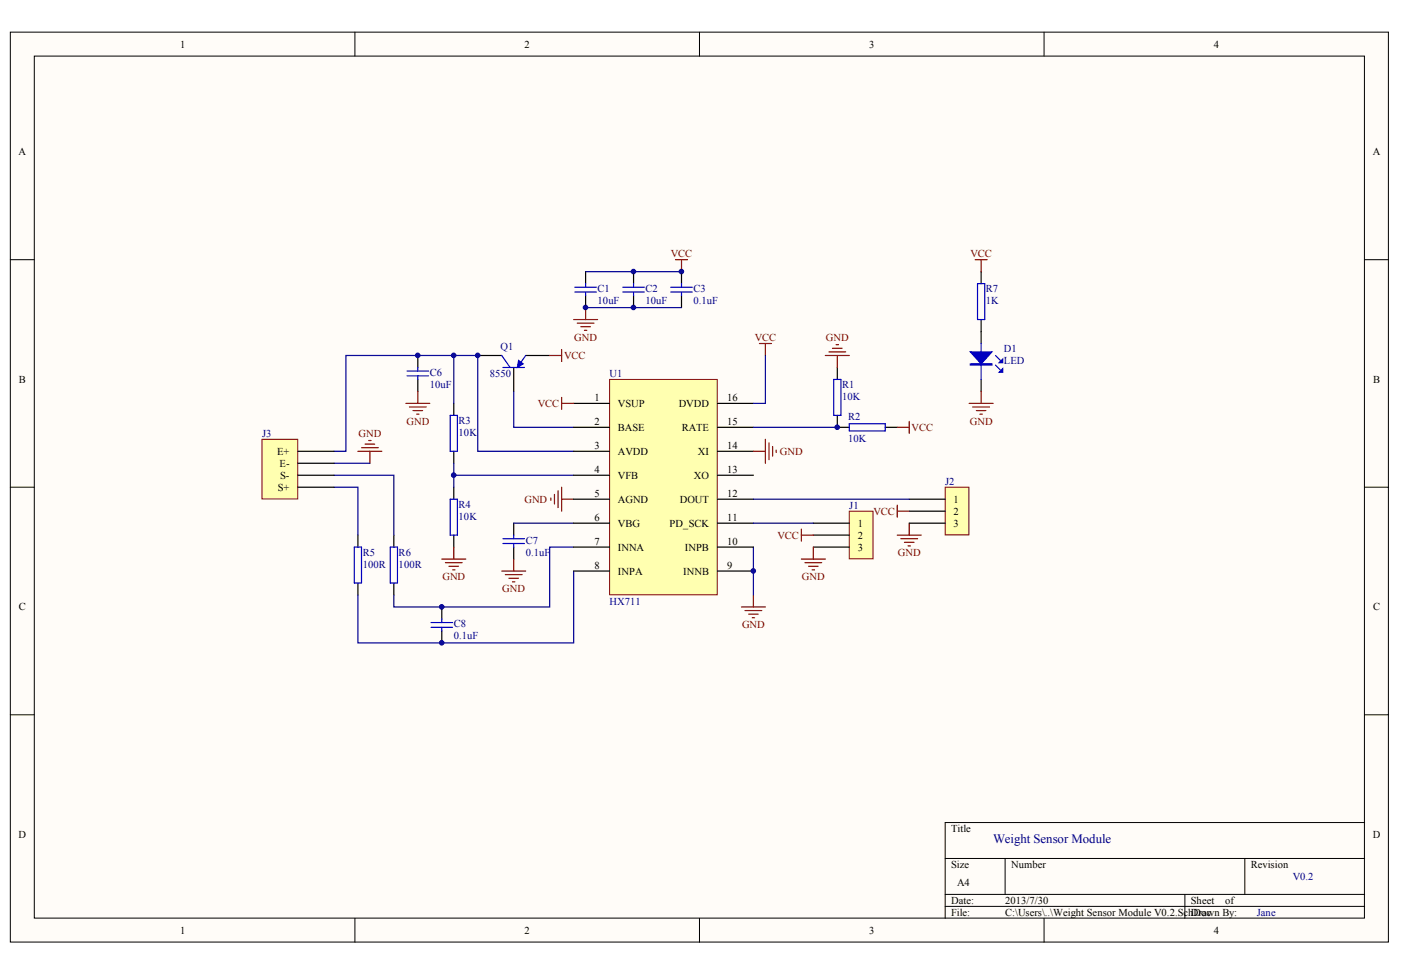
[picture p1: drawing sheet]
<svg xmlns="http://www.w3.org/2000/svg" width="287mm" height="200mm" viewBox="0 0 287 200" stroke-linecap="round" stroke-linejoin="round" font-family="sans-serif">
<g fill="#fffcf8" stroke="#000" stroke-width=".2">
<path d="M2.1 6.6h282.1v186.3h-282.1z"/>
<path d="M7 11.5h272.3v176.5h-272.3z"/>
</g>
<g fill="none" stroke="#000" stroke-width=".2">
<path d="M72.7 6.6v4.9M143.2 6.6v4.9M213.7 6.6v4.9M2.1 53.2h4.9M279.4 53.2h4.9M2.1 99.8h4.9M279.4 99.8h4.9M2.1 146.3h4.9M279.4 146.3h4.9M193.5 175.8h85.9M205.8 175.8v7.3M254.8 175.8v7.3"/>
<path d="M279.4 168.4h-85.9v19.6M72.7 188v4.9M143.2 188v4.9M193.5 183.1h85.9M193.5 185.6h85.9M213.7 188v4.9M242.6 183.1v4.9"/>
</g>
<g fill="none" stroke="#800000" stroke-width=".25">
<path d="M117.4 65.4h4.9M118.2 66.2h3.4M118.9 66.9h2M119.6 67.6h.5M119.9 63v2.4M155.5 70.3h2.4M156.7 70.3v2.5M169 72.8h4.9M169.7 72h3.4M170.4 71.3h2M171.2 70.6h.5M171.4 72.8v2.4"/>
<path d="M73.3 92.4h4.9M74 91.7h3.4M74.7 90.9h2M75.5 90.2h.5M75.7 92.4v2.4M83.1 82.6h4.9M83.8 83.3h3.5M84.6 84.1h1.9M85.3 84.8h.5M85.5 80.1v2.5M115 99.8v4.9M90.4 114.5h5"/>
<path d="M91.2 115.2h3.4M91.9 115.9h2M92.7 116.7h.4M92.9 112v2.5M102.7 116.9h4.9M103.4 117.7h3.5M104.2 118.4h1.9M104.9 119.1h.5M105.2 114.5v2.4M112.8 102v.4M113.5 101.2v2M114.2 100.5v3.4"/>
<path d="M115 102.2h2.4M151.8 124.3h4.9M152.5 125h3.5M153.3 125.7h1.9M154 126.5h.5M154.2 121.8v2.5"/>
</g>
<g fill="none" stroke="#000" stroke-width=".25">
<path d="M119.9 55.6v2.5M129.7 55.6v2.5M139.5 55.6v2.5M85.5 72.8v2.4M85.5 77.7v2.4M97.8 72.8h4.9M105.2 75.2v4.9M107.6 72.8h4.9M119.9 60.5v2.5M129.7 60.5v2.5M139.5 60.5v2.5M171.4 75.2v2.5"/>
<path d="M92.9 82.6v2.4M92.9 92.4v2.4M92.9 99.8v2.4M171.4 85v2.5h2.5M181.2 87.5h2.5M73.3 109.6v2.4M73.3 119.4v2.4M80.6 109.6v2.4M80.6 119.4v2.4M92.9 109.6v2.4M105.2 107.1v2.5M105.2 112v2.5"/>
<path d="M90.4 124.3v2.4M90.4 129.2v2.4"/>
</g>
<g fill="none" stroke="#00f" stroke-width=".25">
<path d="M117.7 59.8h4.4M117.7 58.8h4.4M119.9 58.1v.7M119.9 59.8v.7M127.5 59.8h4.4M127.5 58.8h4.4M129.7 58.1v.7M129.7 59.8v.7M137.3 59.8h4.4M137.3 58.8h4.4M139.5 58.1v.7M139.5 59.8v.7"/>
<path d="M83.3 76.9h4.4M83.3 76h4.4M85.5 75.2v.8M85.5 76.9v.8M102.7 72.8l1.7 2.4M103 75.2h4.4M107.6 72.8l-1.7 2.4M170.7 77.7h1.4v7.3h-1.4zM92.2 85h1.4v7.4h-1.4zM173.9 86.8h7.3v1.4h-7.3zM72.5 112h1.5v7.4h-1.5zM79.9 112h1.5v7.4h-1.5z"/>
<path d="M92.2 102.2h1.4v7.4h-1.4zM103 111.3h4.4M103 110.3h4.4M105.2 109.6v.7M105.2 111.3v.7M88.2 128.4h4.5M88.2 127.5h4.5M90.4 126.7v.8M90.4 128.4v.8"/>
</g>
<path d="M106.1 73.8l1 .7-1.2 .7z" fill="#00f" stroke="#00f" stroke-width=".2"/>
<g fill="none" stroke="#000080" stroke-width=".25">
<path d="M119.9 55.6h19.6M92.9 72.8h-22.1v19.6h-2.4M92.9 72.8h4.9v19.6h19.6M92.9 72.8v9.8M68.4 99.8h4.9v9.8M68.4 97.3h12.2v12.3M92.9 97.3h24.5M92.9 94.8v5M105.2 80.1v7.4h12.2M105.2 107.1h12.2M117.4 112h-4.9v12.3h-31.9v-2.5M117.4 116.9v14.7h-44.1v-9.8"/>
<path d="M154.2 112v9.8"/>
</g>
<path d="M124.8 77.7h22v44.1h-22z" fill="#ffffb0" stroke="#800000" stroke-width=".2"/>
<g fill="none" stroke="#000" stroke-width=".25">
<path d="M117.4 87.5h7.4M117.4 92.4h7.4M117.4 97.3h7.4M117.4 82.6h7.4M146.9 87.5h7.3M146.9 92.4h7.3M146.9 97.3h7.3M146.9 82.6h7.3M117.4 102.2h7.4M117.4 107.1h7.4M117.4 112h7.4M117.4 116.9h7.4"/>
<path d="M146.9 102.2h7.3M146.9 107.1h7.3M146.9 112h7.3M146.9 116.9h7.3"/>
</g>
<g fill="none" stroke="#800000" stroke-width=".25">
<path d="M115 81.4v2.4M115 82.6h2.4M154.2 92.4h2.5M156.7 89.9v4.9M157.4 90.7v3.4M158.2 91.4v2M158.9 92.2v.4M183.7 87.5h2.4M186.1 86.3v2.4M183.7 109.6h4.9M184.4 110.3h3.5M185.2 111h1.9"/>
<path d="M185.9 111.8h.5M186.1 107.1v2.5"/>
</g>
<path d="M156.7 72.8v9.8h-2.5M68.4 94.8h7.3M154.2 87.5h17.2" fill="none" stroke="#000080" stroke-width=".25"/>
<path d="M53.6 89.9h7.4v12.3h-7.4z" fill="#ffffb0" stroke="#800000" stroke-width=".2"/>
<path d="M61 92.4h7.4M61 94.8h7.4M61 97.3h7.4M61 99.8h7.4" fill="none" stroke="#000" stroke-width=".25"/>
<path d="M119.9 63h19.6" fill="none" stroke="#000080" stroke-width=".25"/>
<path d="M138.3 53.2h2.4M139.5 53.2v2.4M112.5 72.8h2.5M115 71.6v2.4" fill="none" stroke="#800000" stroke-width=".25"/>
<path d="M193.5 99.8h4.9v9.7h-4.9z" fill="#ffffb0" stroke="#800000" stroke-width=".2"/>
<path d="M186.1 104.7h7.4M186.1 107.1h7.4M186.1 102.2h7.4" fill="none" stroke="#000" stroke-width=".25"/>
<path d="M173.9 104.7h4.8v9.7h-4.8z" fill="#ffffb0" stroke="#800000" stroke-width=".2"/>
<path d="M200.9 55.6v2.5M200.9 65.4v4.9M200.9 77.7v2.4M166.5 109.6h7.4M166.5 112h7.4M166.5 107.1h7.4" fill="none" stroke="#000" stroke-width=".25"/>
<g fill="none" stroke="#800000" stroke-width=".25">
<path d="M199.6 53.2h2.5M200.9 53.2v2.4M198.4 82.6h4.9M199.1 83.3h3.5M199.9 84.1h1.9M200.6 84.8h.5M200.9 80.1v2.5M164.1 114.5h4.9M164.1 108.3v2.5M164.1 109.6h2.4M164.8 115.2h3.4M165.5 115.9h2"/>
<path d="M166.3 116.7h.5M166.5 112v2.5M183.7 103.4v2.5M183.7 104.7h2.4"/>
</g>
<path d="M154.2 107.1h12.3M154.2 102.2h31.9" fill="none" stroke="#000080" stroke-width=".25"/>
<path d="M200.1 58.1h1.5v7.3h-1.5zM200.9 70.3v7.4M203.8 74.7l1 1M203.8 72.8l1 1" fill="none" stroke="#00f" stroke-width=".25"/>
<g fill="#00f" stroke="#00f" stroke-width=".25">
<path d="M198.6 72h4.5l-2.2 2.5z"/>
<path d="M204.5 76.2l.8-.7v.7z"/>
<path d="M204.5 74.3l.8-.8v.8z"/>
<path d="M198.6 74.5h4.5v.2h-4.5z" fill-rule="evenodd"/>
</g>
<g fill="#000080" stroke="#000080" stroke-width=".2">
<circle cx="85.5" cy="72.8" r=".47"/>
<circle cx="90.4" cy="131.6" r=".47"/>
<circle cx="90.4" cy="124.2" r=".47"/>
<circle cx="92.9" cy="97.3" r=".47"/>
<circle cx="92.9" cy="72.8" r=".47"/>
<circle cx="97.8" cy="72.8" r=".47"/>
<circle cx="119.9" cy="62.9" r=".47"/>
<circle cx="129.7" cy="62.9" r=".47"/>
<circle cx="129.7" cy="55.6" r=".47"/>
<circle cx="139.5" cy="55.6" r=".47"/>
<circle cx="154.2" cy="116.9" r=".47"/>
<circle cx="171.4" cy="87.5" r=".47"/>
</g>
<text font-size="2.6" fill="#000080" x="203.3" y="172.7">Weight Sensor Module</text>
<g font-size="2.2">
<text x="36.9" y="9.8">1</text>
<text x="107.4" y="9.8">2</text>
<text x="177.9" y="9.8">3</text>
<text x="248.5" y="9.8">4</text>
<text x="3.8" y="31.8">A</text>
<text x="281.1" y="31.8">A</text>
<text x="3.9" y="78.4">B</text>
<text x="121.7" y="82.1">1</text>
<text x="126.5" y="83.3">VSUP</text>
<text x="139" y="83.3">DVDD</text>
<text x="148.8" y="82.1">16</text>
<text x="281.1" y="78.4">B</text>
<text x="121.7" y="87">2</text>
<text x="126.5" y="88.2">BASE</text>
<text x="139.6" y="88.2">RATE</text>
<text x="148.8" y="87">15</text>
<text x="56.8" y="93.1">E+</text>
<text x="57.2" y="95.6">E-</text>
<text x="121.7" y="91.9">3</text>
<text x="126.5" y="93.1">AVDD</text>
<text x="142.9" y="93.1">XI</text>
<text x="148.8" y="91.9">14</text>
<text x="56.9" y="100.5">S+</text>
<text x="57.4" y="98">S-</text>
<text x="121.7" y="96.8">4</text>
<text x="121.7" y="101.7">5</text>
<text x="126.5" y="98">VFB</text>
<text x="142" y="98">XO</text>
<text x="148.8" y="101.7">12</text>
<text x="148.8" y="96.8">13</text>
<text x="121.7" y="106.6">6</text>
<text x="126.5" y="102.9">AGND</text>
<text x="126.5" y="107.9">VBG</text>
<text x="137.1" y="107.9">PD_SCK</text>
<text x="139.1" y="102.9">DOUT</text>
<text x="148.8" y="106.6">11</text>
<text x="175.6" y="107.9">1</text>
<text x="195.2" y="105.4">2</text>
<text x="195.2" y="107.9">3</text>
<text x="195.2" y="102.9">1</text>
<text x="121.7" y="111.5">7</text>
<text x="126.5" y="112.8">INNA</text>
<text x="140.2" y="112.8">INPB</text>
<text x="148.8" y="111.5">10</text>
<text x="175.6" y="110.3">2</text>
<text x="175.6" y="112.8">3</text>
<text x="121.7" y="116.4">8</text>
<text x="126.5" y="117.7">INPA</text>
<text x="139.9" y="117.7">INNB</text>
<text x="148.8" y="116.4">9</text>
<text x="3.9" y="125">C</text>
<text x="281.1" y="125">C</text>
<text x="3.8" y="171.6">D</text>
<text x="194.7" y="170.3">Title</text>
<text x="281" y="171.6">D</text>
<text x="194.7" y="177.7">Size</text>
<text x="207" y="177.7">Number</text>
<text x="256.1" y="177.7">Revision</text>
<text x="194.7" y="185">Date:</text>
<text x="195.9" y="181.4">A4</text>
<text x="205.8" y="185">2013/7/30</text>
<text x="243.8" y="185">Sheet</text>
<text x="250.8" y="185">of</text>
<text x="36.9" y="191.2">1</text>
<text x="107.4" y="191.2">2</text>
<text x="177.9" y="191.2">3</text>
<text x="194.7" y="187.5">File:</text>
<text x="205.8" y="187.5">C:\Users\..\Weight Sensor Module V0.2.SchDrawn By:</text>
<text x="244.4" y="187.5">Doc</text>
<text x="248.5" y="191.2">4</text>
</g>
<g font-size="2.2" fill="#800000">
<text x="137.3" y="52.7">VCC</text>
<text x="198.7" y="52.7">VCC</text>
<text x="117.6" y="69.8">GND</text>
<text x="154.5" y="69.8">VCC</text>
<text x="169.1" y="69.8">GND</text>
<text x="115.5" y="73.5">VCC</text>
<text x="110.1" y="83.3">VCC</text>
<text x="73.4" y="89.5">GND</text>
<text x="83.2" y="87">GND</text>
<text x="186.6" y="88.2">VCC</text>
<text x="198.5" y="87">GND</text>
<text x="159.6" y="93.1">GND</text>
<text x="107.3" y="102.9">GND</text>
<text x="178.8" y="105.4">VCC</text>
<text x="159.2" y="110.3">VCC</text>
<text x="183.8" y="113.9">GND</text>
<text x="90.6" y="118.8">GND</text>
<text x="164.2" y="118.8">GND</text>
<text x="102.8" y="121.3">GND</text>
<text x="151.9" y="128.6">GND</text>
</g>
<g font-size="2.2" fill="#000080">
<text x="122.3" y="59.8">C1</text>
<text x="132.2" y="59.8">C2</text>
<text x="142" y="59.8">C3</text>
<text x="201.8" y="59.8">R7</text>
<text x="122.3" y="62.2">10uF</text>
<text x="132.2" y="62.2">10uF</text>
<text x="142" y="62.2">0.1uF</text>
<text x="201.8" y="62.2">1K</text>
<text x="102.5" y="71.6">Q1</text>
<text x="88" y="77">C6</text>
<text x="100.3" y="77.2">8550</text>
<text x="124.8" y="77.2">U1</text>
<text x="205.5" y="72.1">D1</text>
<text x="205.5" y="74.5">LED</text>
<text x="88" y="79.4">10uF</text>
<text x="172.4" y="79.4">R1</text>
<text x="172.4" y="81.9">10K</text>
<text x="53.6" y="89.5">J3</text>
<text x="93.9" y="86.8">R3</text>
<text x="93.9" y="89.2">10K</text>
<text x="173.6" y="86">R2</text>
<text x="173.6" y="90.4">10K</text>
<text x="193.5" y="99.3">J2</text>
<text x="93.9" y="103.9">R4</text>
<text x="93.9" y="106.4">10K</text>
<text x="173.9" y="104.2">J1</text>
<text x="74.2" y="113.7">R5</text>
<text x="81.6" y="113.7">R6</text>
<text x="107.6" y="111.3">C7</text>
<text x="107.6" y="113.7">0.1uF</text>
<text x="74.2" y="116.2">100R</text>
<text x="81.6" y="116.2">100R</text>
<text x="124.8" y="123.8">HX711</text>
<text x="92.9" y="128.4">C8</text>
<text x="92.9" y="130.9">0.1uF</text>
<text x="264.6" y="180.2">V0.2</text>
<text x="257.3" y="187.5">Jane</text>
</g>
</svg>
